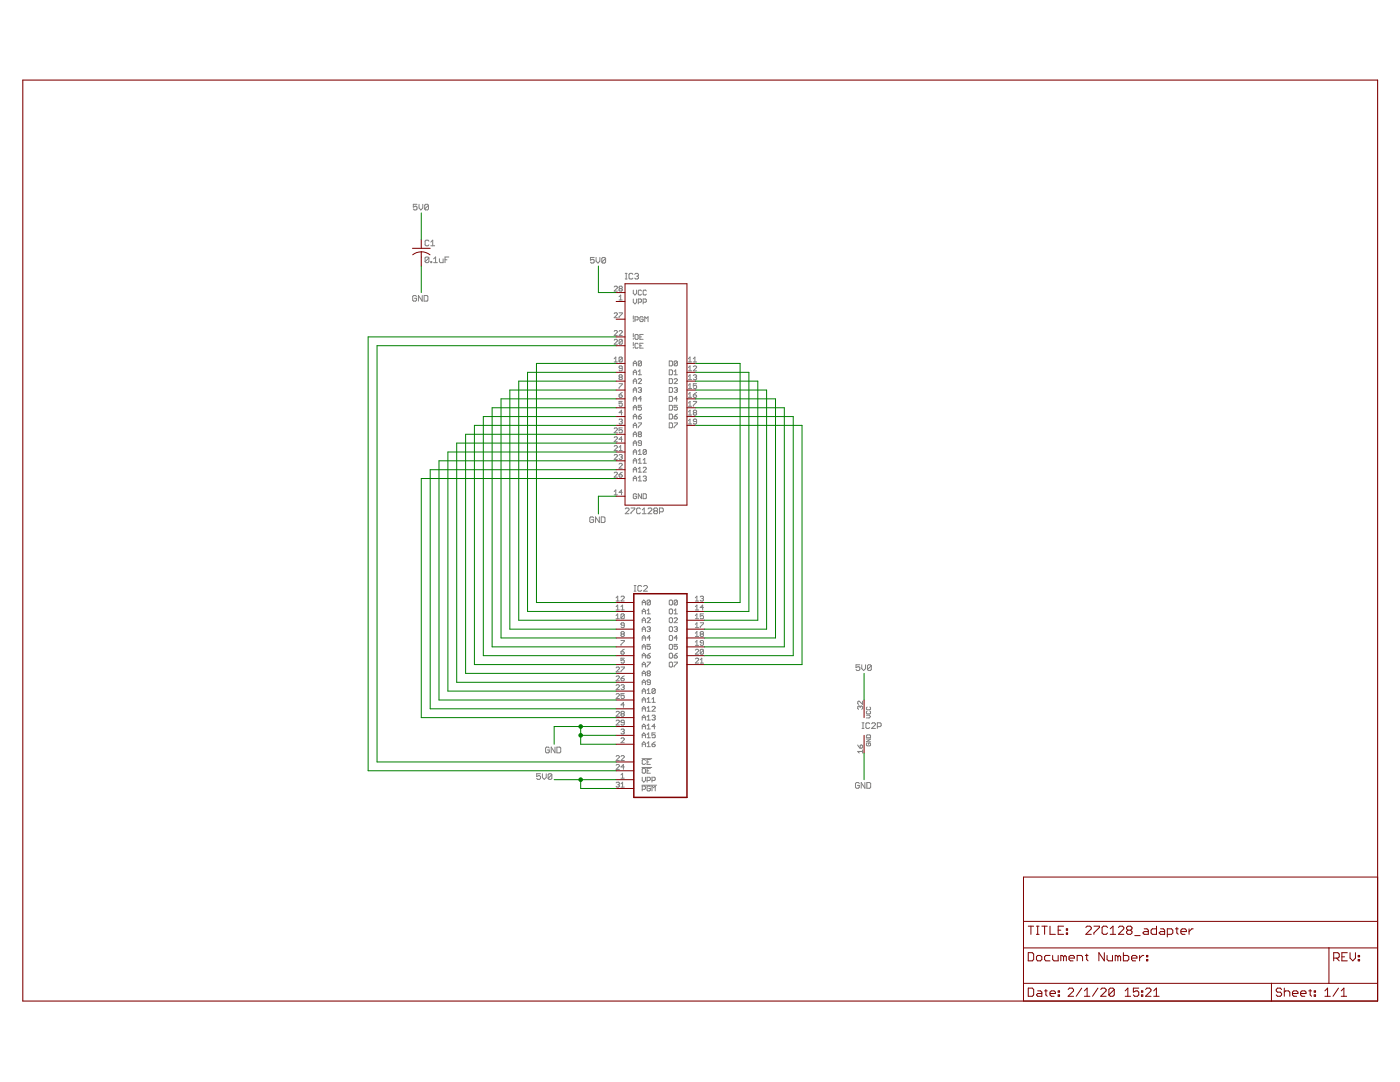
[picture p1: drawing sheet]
<?xml version="1.0" encoding="utf-8"?>
<!DOCTYPE eagle SYSTEM "eagle.dtd">
<eagle version="6.5.0">
<drawing>
<settings>
<setting alwaysvectorfont="yes"/>
<setting verticaltext="up"/>
</settings>
<grid distance="0.1" unitdist="inch" unit="inch" style="lines" multiple="1" display="no" altdistance="0.01" altunitdist="inch" altunit="inch"/>
<schematic xreflabel="%F%N/%S.%C%R" xrefpart="/%S.%C%R">
<libraries>
<library name="frames">
<symbols>
<symbol name="DINA3_L">
<frame x1="0" y1="0" x2="388.62" y2="264.16" columns="4" rows="4" layer="94" border-left="no" border-top="no" border-right="no" border-bottom="no"/>
</symbol>
<symbol name="DOCFIELD">
<wire x1="0" y1="0" x2="71.12" y2="0" width="0.1016" layer="94"/>
<wire x1="101.6" y1="15.24" x2="87.63" y2="15.24" width="0.1016" layer="94"/>
<wire x1="0" y1="0" x2="0" y2="5.08" width="0.1016" layer="94"/>
<wire x1="0" y1="5.08" x2="71.12" y2="5.08" width="0.1016" layer="94"/>
<wire x1="0" y1="5.08" x2="0" y2="15.24" width="0.1016" layer="94"/>
<wire x1="101.6" y1="15.24" x2="101.6" y2="5.08" width="0.1016" layer="94"/>
<wire x1="71.12" y1="5.08" x2="71.12" y2="0" width="0.1016" layer="94"/>
<wire x1="71.12" y1="5.08" x2="87.63" y2="5.08" width="0.1016" layer="94"/>
<wire x1="71.12" y1="0" x2="101.6" y2="0" width="0.1016" layer="94"/>
<wire x1="87.63" y1="15.24" x2="87.63" y2="5.08" width="0.1016" layer="94"/>
<wire x1="87.63" y1="15.24" x2="0" y2="15.24" width="0.1016" layer="94"/>
<wire x1="87.63" y1="5.08" x2="101.6" y2="5.08" width="0.1016" layer="94"/>
<wire x1="101.6" y1="5.08" x2="101.6" y2="0" width="0.1016" layer="94"/>
<wire x1="0" y1="15.24" x2="0" y2="22.86" width="0.1016" layer="94"/>
<wire x1="101.6" y1="35.56" x2="0" y2="35.56" width="0.1016" layer="94"/>
<wire x1="101.6" y1="35.56" x2="101.6" y2="22.86" width="0.1016" layer="94"/>
<wire x1="0" y1="22.86" x2="101.6" y2="22.86" width="0.1016" layer="94"/>
<wire x1="0" y1="22.86" x2="0" y2="35.56" width="0.1016" layer="94"/>
<wire x1="101.6" y1="22.86" x2="101.6" y2="15.24" width="0.1016" layer="94"/>
<text x="1.27" y="1.27" size="2.54" layer="94" font="vector">Date:</text>
<text x="12.7" y="1.27" size="2.54" layer="94" font="vector">&gt;LAST_DATE_TIME</text>
<text x="72.39" y="1.27" size="2.54" layer="94" font="vector">Sheet:</text>
<text x="86.36" y="1.27" size="2.54" layer="94" font="vector">&gt;SHEET</text>
<text x="88.9" y="11.43" size="2.54" layer="94" font="vector">REV:</text>
<text x="1.27" y="19.05" size="2.54" layer="94" font="vector">TITLE:</text>
<text x="1.27" y="11.43" size="2.54" layer="94" font="vector">Document Number:</text>
<text x="17.78" y="19.05" size="2.54" layer="94" font="vector">&gt;DRAWING_NAME</text>
</symbol>
</symbols>
<devicesets>
<deviceset name="DINA3_L" prefix="FRAME" uservalue="yes">
<gates>
<gate name="G$1" symbol="DINA3_L" x="0" y="0"/>
<gate name="G$2" symbol="DOCFIELD" x="287.02" y="0" addlevel="must"/>
</gates>
<devices>
<device name="">
<technologies>
<technology name=""/>
</technologies>
</device>
</devices>
</deviceset>
</devicesets>
</library>
<library name="memory-joe">
<symbols>
<symbol name="27010">
<wire x1="-10.16" y1="-30.48" x2="5.08" y2="-30.48" width="0.4064" layer="94"/>
<wire x1="5.08" y1="-30.48" x2="5.08" y2="27.94" width="0.4064" layer="94"/>
<wire x1="5.08" y1="27.94" x2="-10.16" y2="27.94" width="0.4064" layer="94"/>
<wire x1="-10.16" y1="27.94" x2="-10.16" y2="-30.48" width="0.4064" layer="94"/>
<text x="-10.16" y="28.575" size="1.778" layer="95">&gt;NAME</text>
<text x="-10.16" y="-33.02" size="1.778" layer="96">&gt;VALUE</text>
<pin name="VPP" x="-15.24" y="-25.4" length="middle" direction="in"/>
<pin name="A16" x="-15.24" y="-15.24" length="middle" direction="in"/>
<pin name="A15" x="-15.24" y="-12.7" length="middle" direction="in"/>
<pin name="A12" x="-15.24" y="-5.08" length="middle" direction="in"/>
<pin name="A7" x="-15.24" y="7.62" length="middle" direction="in"/>
<pin name="A6" x="-15.24" y="10.16" length="middle" direction="in"/>
<pin name="A5" x="-15.24" y="12.7" length="middle" direction="in"/>
<pin name="A4" x="-15.24" y="15.24" length="middle" direction="in"/>
<pin name="A3" x="-15.24" y="17.78" length="middle" direction="in"/>
<pin name="A2" x="-15.24" y="20.32" length="middle" direction="in"/>
<pin name="A1" x="-15.24" y="22.86" length="middle" direction="in"/>
<pin name="A0" x="-15.24" y="25.4" length="middle" direction="in"/>
<pin name="O0" x="10.16" y="25.4" length="middle" direction="hiz" rot="R180"/>
<pin name="O1" x="10.16" y="22.86" length="middle" direction="hiz" rot="R180"/>
<pin name="O2" x="10.16" y="20.32" length="middle" direction="hiz" rot="R180"/>
<pin name="O3" x="10.16" y="17.78" length="middle" direction="hiz" rot="R180"/>
<pin name="O4" x="10.16" y="15.24" length="middle" direction="hiz" rot="R180"/>
<pin name="O5" x="10.16" y="12.7" length="middle" direction="hiz" rot="R180"/>
<pin name="O6" x="10.16" y="10.16" length="middle" direction="hiz" rot="R180"/>
<pin name="O7" x="10.16" y="7.62" length="middle" direction="hiz" rot="R180"/>
<pin name="!CE" x="-15.24" y="-20.32" length="middle" direction="in"/>
<pin name="A10" x="-15.24" y="0" length="middle" direction="in"/>
<pin name="!OE" x="-15.24" y="-22.86" length="middle" direction="in"/>
<pin name="A11" x="-15.24" y="-2.54" length="middle" direction="in"/>
<pin name="A9" x="-15.24" y="2.54" length="middle" direction="in"/>
<pin name="A8" x="-15.24" y="5.08" length="middle" direction="in"/>
<pin name="A13" x="-15.24" y="-7.62" length="middle" direction="in"/>
<pin name="A14" x="-15.24" y="-10.16" length="middle" direction="in"/>
<pin name="!PGM" x="-15.24" y="-27.94" length="middle" direction="in"/>
</symbol>
<symbol name="PWRN">
<text x="-0.635" y="-0.635" size="1.778" layer="95">&gt;NAME</text>
<text x="1.905" y="-5.588" size="1.27" layer="95" rot="R90">GND</text>
<text x="1.905" y="2.413" size="1.27" layer="95" rot="R90">VCC</text>
<pin name="GND" x="0" y="-7.62" visible="pad" length="middle" direction="pwr" rot="R90"/>
<pin name="VCC" x="0" y="7.62" visible="pad" length="middle" direction="pwr" rot="R270"/>
</symbol>
</symbols>
<devicesets>
<deviceset name="27010" prefix="IC" uservalue="yes">
<gates>
<gate name="A" symbol="27010" x="22.86" y="0"/>
<gate name="P" symbol="PWRN" x="-7.62" y="0" addlevel="request"/>
</gates>
<devices>
<device name="" package="DIL32">
<connects>
<connect gate="A" pin="!CE" pad="22"/>
<connect gate="A" pin="!OE" pad="24"/>
<connect gate="A" pin="!PGM" pad="31"/>
<connect gate="A" pin="A0" pad="12"/>
<connect gate="A" pin="A1" pad="11"/>
<connect gate="A" pin="A10" pad="23"/>
<connect gate="A" pin="A11" pad="25"/>
<connect gate="A" pin="A12" pad="4"/>
<connect gate="A" pin="A13" pad="28"/>
<connect gate="A" pin="A14" pad="29"/>
<connect gate="A" pin="A15" pad="3"/>
<connect gate="A" pin="A16" pad="2"/>
<connect gate="A" pin="A2" pad="10"/>
<connect gate="A" pin="A3" pad="9"/>
<connect gate="A" pin="A4" pad="8"/>
<connect gate="A" pin="A5" pad="7"/>
<connect gate="A" pin="A6" pad="6"/>
<connect gate="A" pin="A7" pad="5"/>
<connect gate="A" pin="A8" pad="27"/>
<connect gate="A" pin="A9" pad="26"/>
<connect gate="A" pin="O0" pad="13"/>
<connect gate="A" pin="O1" pad="14"/>
<connect gate="A" pin="O2" pad="15"/>
<connect gate="A" pin="O3" pad="17"/>
<connect gate="A" pin="O4" pad="18"/>
<connect gate="A" pin="O5" pad="19"/>
<connect gate="A" pin="O6" pad="20"/>
<connect gate="A" pin="O7" pad="21"/>
<connect gate="A" pin="VPP" pad="1"/>
<connect gate="P" pin="GND" pad="16"/>
<connect gate="P" pin="VCC" pad="32"/>
</connects>
<technologies>
<technology name=""/>
</technologies>
</device>
<device name="PLCC32" package="PLCC32R">
<connects>
<connect gate="A" pin="!CE" pad="22"/>
<connect gate="A" pin="!OE" pad="24"/>
<connect gate="A" pin="!PGM" pad="31"/>
<connect gate="A" pin="A0" pad="12"/>
<connect gate="A" pin="A1" pad="11"/>
<connect gate="A" pin="A10" pad="23"/>
<connect gate="A" pin="A11" pad="25"/>
<connect gate="A" pin="A12" pad="4"/>
<connect gate="A" pin="A13" pad="28"/>
<connect gate="A" pin="A14" pad="29"/>
<connect gate="A" pin="A15" pad="3"/>
<connect gate="A" pin="A16" pad="2"/>
<connect gate="A" pin="A2" pad="10"/>
<connect gate="A" pin="A3" pad="9"/>
<connect gate="A" pin="A4" pad="8"/>
<connect gate="A" pin="A5" pad="7"/>
<connect gate="A" pin="A6" pad="6"/>
<connect gate="A" pin="A7" pad="5"/>
<connect gate="A" pin="A8" pad="27"/>
<connect gate="A" pin="A9" pad="26"/>
<connect gate="A" pin="O0" pad="13"/>
<connect gate="A" pin="O1" pad="14"/>
<connect gate="A" pin="O2" pad="15"/>
<connect gate="A" pin="O3" pad="17"/>
<connect gate="A" pin="O4" pad="18"/>
<connect gate="A" pin="O5" pad="19"/>
<connect gate="A" pin="O6" pad="20"/>
<connect gate="A" pin="O7" pad="21"/>
<connect gate="A" pin="VPP" pad="1"/>
<connect gate="P" pin="GND" pad="16"/>
<connect gate="P" pin="VCC" pad="32"/>
</connects>
<technologies>
<technology name=""/>
</technologies>
</device>
</devices>
</deviceset>
</devicesets>
</library>
<library name="rcl">
<symbols>
<symbol name="C-US">
<wire x1="-2.54" y1="0" x2="2.54" y2="0" width="0.254" layer="94"/>
<wire x1="0" y1="-1.016" x2="0" y2="-2.54" width="0.1524" layer="94"/>
<wire x1="0" y1="-1" x2="2.4892" y2="-1.8542" width="0.254" layer="94" curve="-37.878202"/>
<wire x1="-2.4668" y1="-1.8504" x2="0" y2="-1.0161" width="0.254" layer="94" curve="-37.373024"/>
<text x="1.016" y="0.635" size="1.778" layer="95">&gt;NAME</text>
<text x="1.016" y="-4.191" size="1.778" layer="96">&gt;VALUE</text>
<pin name="1" x="0" y="2.54" visible="off" length="short" direction="pas" swaplevel="1" rot="R270"/>
<pin name="2" x="0" y="-5.08" visible="off" length="short" direction="pas" swaplevel="1" rot="R90"/>
</symbol>
</symbols>
<devicesets>
<deviceset name="C-US" prefix="C" uservalue="yes">
<gates>
<gate name="G$1" symbol="C-US" x="0" y="0"/>
</gates>
<devices>
<device name="C0402" package="C0402">
<connects>
<connect gate="G$1" pin="1" pad="1"/>
<connect gate="G$1" pin="2" pad="2"/>
</connects>
<technologies>
<technology name=""/>
</technologies>
</device>
<device name="C0504" package="C0504">
<connects>
<connect gate="G$1" pin="1" pad="1"/>
<connect gate="G$1" pin="2" pad="2"/>
</connects>
<technologies>
<technology name=""/>
</technologies>
</device>
<device name="C0603" package="C0603">
<connects>
<connect gate="G$1" pin="1" pad="1"/>
<connect gate="G$1" pin="2" pad="2"/>
</connects>
<technologies>
<technology name=""/>
</technologies>
</device>
<device name="C0805" package="C0805">
<connects>
<connect gate="G$1" pin="1" pad="1"/>
<connect gate="G$1" pin="2" pad="2"/>
</connects>
<technologies>
<technology name=""/>
</technologies>
</device>
<device name="C1005" package="C1005">
<connects>
<connect gate="G$1" pin="1" pad="1"/>
<connect gate="G$1" pin="2" pad="2"/>
</connects>
<technologies>
<technology name=""/>
</technologies>
</device>
<device name="C1206" package="C1206">
<connects>
<connect gate="G$1" pin="1" pad="1"/>
<connect gate="G$1" pin="2" pad="2"/>
</connects>
<technologies>
<technology name=""/>
</technologies>
</device>
<device name="C1210" package="C1210">
<connects>
<connect gate="G$1" pin="1" pad="1"/>
<connect gate="G$1" pin="2" pad="2"/>
</connects>
<technologies>
<technology name=""/>
</technologies>
</device>
<device name="C1310" package="C1310">
<connects>
<connect gate="G$1" pin="1" pad="1"/>
<connect gate="G$1" pin="2" pad="2"/>
</connects>
<technologies>
<technology name=""/>
</technologies>
</device>
<device name="C1608" package="C1608">
<connects>
<connect gate="G$1" pin="1" pad="1"/>
<connect gate="G$1" pin="2" pad="2"/>
</connects>
<technologies>
<technology name=""/>
</technologies>
</device>
<device name="C1812" package="C1812">
<connects>
<connect gate="G$1" pin="1" pad="1"/>
<connect gate="G$1" pin="2" pad="2"/>
</connects>
<technologies>
<technology name=""/>
</technologies>
</device>
<device name="C1825" package="C1825">
<connects>
<connect gate="G$1" pin="1" pad="1"/>
<connect gate="G$1" pin="2" pad="2"/>
</connects>
<technologies>
<technology name=""/>
</technologies>
</device>
<device name="C2012" package="C2012">
<connects>
<connect gate="G$1" pin="1" pad="1"/>
<connect gate="G$1" pin="2" pad="2"/>
</connects>
<technologies>
<technology name=""/>
</technologies>
</device>
<device name="C3216" package="C3216">
<connects>
<connect gate="G$1" pin="1" pad="1"/>
<connect gate="G$1" pin="2" pad="2"/>
</connects>
<technologies>
<technology name=""/>
</technologies>
</device>
<device name="C3225" package="C3225">
<connects>
<connect gate="G$1" pin="1" pad="1"/>
<connect gate="G$1" pin="2" pad="2"/>
</connects>
<technologies>
<technology name=""/>
</technologies>
</device>
<device name="C4532" package="C4532">
<connects>
<connect gate="G$1" pin="1" pad="1"/>
<connect gate="G$1" pin="2" pad="2"/>
</connects>
<technologies>
<technology name=""/>
</technologies>
</device>
<device name="C4564" package="C4564">
<connects>
<connect gate="G$1" pin="1" pad="1"/>
<connect gate="G$1" pin="2" pad="2"/>
</connects>
<technologies>
<technology name=""/>
</technologies>
</device>
<device name="025-024X044" package="C025-024X044">
<connects>
<connect gate="G$1" pin="1" pad="1"/>
<connect gate="G$1" pin="2" pad="2"/>
</connects>
<technologies>
<technology name=""/>
</technologies>
</device>
<device name="025-025X050" package="C025-025X050">
<connects>
<connect gate="G$1" pin="1" pad="1"/>
<connect gate="G$1" pin="2" pad="2"/>
</connects>
<technologies>
<technology name=""/>
</technologies>
</device>
<device name="025-030X050" package="C025-030X050">
<connects>
<connect gate="G$1" pin="1" pad="1"/>
<connect gate="G$1" pin="2" pad="2"/>
</connects>
<technologies>
<technology name=""/>
</technologies>
</device>
<device name="025-040X050" package="C025-040X050">
<connects>
<connect gate="G$1" pin="1" pad="1"/>
<connect gate="G$1" pin="2" pad="2"/>
</connects>
<technologies>
<technology name=""/>
</technologies>
</device>
<device name="025-050X050" package="C025-050X050">
<connects>
<connect gate="G$1" pin="1" pad="1"/>
<connect gate="G$1" pin="2" pad="2"/>
</connects>
<technologies>
<technology name=""/>
</technologies>
</device>
<device name="025-060X050" package="C025-060X050">
<connects>
<connect gate="G$1" pin="1" pad="1"/>
<connect gate="G$1" pin="2" pad="2"/>
</connects>
<technologies>
<technology name=""/>
</technologies>
</device>
<device name="C025_050-024X070" package="C025_050-024X070">
<connects>
<connect gate="G$1" pin="1" pad="1"/>
<connect gate="G$1" pin="2" pad="2"/>
</connects>
<technologies>
<technology name=""/>
</technologies>
</device>
<device name="025_050-025X075" package="C025_050-025X075">
<connects>
<connect gate="G$1" pin="1" pad="1"/>
<connect gate="G$1" pin="2" pad="2"/>
</connects>
<technologies>
<technology name=""/>
</technologies>
</device>
<device name="025_050-035X075" package="C025_050-035X075">
<connects>
<connect gate="G$1" pin="1" pad="1"/>
<connect gate="G$1" pin="2" pad="2"/>
</connects>
<technologies>
<technology name=""/>
</technologies>
</device>
<device name="025_050-045X075" package="C025_050-045X075">
<connects>
<connect gate="G$1" pin="1" pad="1"/>
<connect gate="G$1" pin="2" pad="2"/>
</connects>
<technologies>
<technology name=""/>
</technologies>
</device>
<device name="025_050-055X075" package="C025_050-055X075">
<connects>
<connect gate="G$1" pin="1" pad="1"/>
<connect gate="G$1" pin="2" pad="2"/>
</connects>
<technologies>
<technology name=""/>
</technologies>
</device>
<device name="050-024X044" package="C050-024X044">
<connects>
<connect gate="G$1" pin="1" pad="1"/>
<connect gate="G$1" pin="2" pad="2"/>
</connects>
<technologies>
<technology name=""/>
</technologies>
</device>
<device name="050-025X075" package="C050-025X075">
<connects>
<connect gate="G$1" pin="1" pad="1"/>
<connect gate="G$1" pin="2" pad="2"/>
</connects>
<technologies>
<technology name=""/>
</technologies>
</device>
<device name="050-045X075" package="C050-045X075">
<connects>
<connect gate="G$1" pin="1" pad="1"/>
<connect gate="G$1" pin="2" pad="2"/>
</connects>
<technologies>
<technology name=""/>
</technologies>
</device>
<device name="050-030X075" package="C050-030X075">
<connects>
<connect gate="G$1" pin="1" pad="1"/>
<connect gate="G$1" pin="2" pad="2"/>
</connects>
<technologies>
<technology name=""/>
</technologies>
</device>
<device name="050-050X075" package="C050-050X075">
<connects>
<connect gate="G$1" pin="1" pad="1"/>
<connect gate="G$1" pin="2" pad="2"/>
</connects>
<technologies>
<technology name=""/>
</technologies>
</device>
<device name="050-055X075" package="C050-055X075">
<connects>
<connect gate="G$1" pin="1" pad="1"/>
<connect gate="G$1" pin="2" pad="2"/>
</connects>
<technologies>
<technology name=""/>
</technologies>
</device>
<device name="050-075X075" package="C050-075X075">
<connects>
<connect gate="G$1" pin="1" pad="1"/>
<connect gate="G$1" pin="2" pad="2"/>
</connects>
<technologies>
<technology name=""/>
</technologies>
</device>
<device name="050H075X075" package="C050H075X075">
<connects>
<connect gate="G$1" pin="1" pad="1"/>
<connect gate="G$1" pin="2" pad="2"/>
</connects>
<technologies>
<technology name=""/>
</technologies>
</device>
<device name="075-032X103" package="C075-032X103">
<connects>
<connect gate="G$1" pin="1" pad="1"/>
<connect gate="G$1" pin="2" pad="2"/>
</connects>
<technologies>
<technology name=""/>
</technologies>
</device>
<device name="075-042X103" package="C075-042X103">
<connects>
<connect gate="G$1" pin="1" pad="1"/>
<connect gate="G$1" pin="2" pad="2"/>
</connects>
<technologies>
<technology name=""/>
</technologies>
</device>
<device name="075-052X106" package="C075-052X106">
<connects>
<connect gate="G$1" pin="1" pad="1"/>
<connect gate="G$1" pin="2" pad="2"/>
</connects>
<technologies>
<technology name=""/>
</technologies>
</device>
<device name="102-043X133" package="C102-043X133">
<connects>
<connect gate="G$1" pin="1" pad="1"/>
<connect gate="G$1" pin="2" pad="2"/>
</connects>
<technologies>
<technology name=""/>
</technologies>
</device>
<device name="102-054X133" package="C102-054X133">
<connects>
<connect gate="G$1" pin="1" pad="1"/>
<connect gate="G$1" pin="2" pad="2"/>
</connects>
<technologies>
<technology name=""/>
</technologies>
</device>
<device name="102-064X133" package="C102-064X133">
<connects>
<connect gate="G$1" pin="1" pad="1"/>
<connect gate="G$1" pin="2" pad="2"/>
</connects>
<technologies>
<technology name=""/>
</technologies>
</device>
<device name="102_152-062X184" package="C102_152-062X184">
<connects>
<connect gate="G$1" pin="1" pad="1"/>
<connect gate="G$1" pin="2" pad="2"/>
</connects>
<technologies>
<technology name=""/>
</technologies>
</device>
<device name="150-054X183" package="C150-054X183">
<connects>
<connect gate="G$1" pin="1" pad="1"/>
<connect gate="G$1" pin="2" pad="2"/>
</connects>
<technologies>
<technology name=""/>
</technologies>
</device>
<device name="150-064X183" package="C150-064X183">
<connects>
<connect gate="G$1" pin="1" pad="1"/>
<connect gate="G$1" pin="2" pad="2"/>
</connects>
<technologies>
<technology name=""/>
</technologies>
</device>
<device name="150-072X183" package="C150-072X183">
<connects>
<connect gate="G$1" pin="1" pad="1"/>
<connect gate="G$1" pin="2" pad="2"/>
</connects>
<technologies>
<technology name=""/>
</technologies>
</device>
<device name="150-084X183" package="C150-084X183">
<connects>
<connect gate="G$1" pin="1" pad="1"/>
<connect gate="G$1" pin="2" pad="2"/>
</connects>
<technologies>
<technology name=""/>
</technologies>
</device>
<device name="150-091X182" package="C150-091X182">
<connects>
<connect gate="G$1" pin="1" pad="1"/>
<connect gate="G$1" pin="2" pad="2"/>
</connects>
<technologies>
<technology name=""/>
</technologies>
</device>
<device name="225-062X268" package="C225-062X268">
<connects>
<connect gate="G$1" pin="1" pad="1"/>
<connect gate="G$1" pin="2" pad="2"/>
</connects>
<technologies>
<technology name=""/>
</technologies>
</device>
<device name="225-074X268" package="C225-074X268">
<connects>
<connect gate="G$1" pin="1" pad="1"/>
<connect gate="G$1" pin="2" pad="2"/>
</connects>
<technologies>
<technology name=""/>
</technologies>
</device>
<device name="225-087X268" package="C225-087X268">
<connects>
<connect gate="G$1" pin="1" pad="1"/>
<connect gate="G$1" pin="2" pad="2"/>
</connects>
<technologies>
<technology name=""/>
</technologies>
</device>
<device name="225-108X268" package="C225-108X268">
<connects>
<connect gate="G$1" pin="1" pad="1"/>
<connect gate="G$1" pin="2" pad="2"/>
</connects>
<technologies>
<technology name=""/>
</technologies>
</device>
<device name="225-113X268" package="C225-113X268">
<connects>
<connect gate="G$1" pin="1" pad="1"/>
<connect gate="G$1" pin="2" pad="2"/>
</connects>
<technologies>
<technology name=""/>
</technologies>
</device>
<device name="275-093X316" package="C275-093X316">
<connects>
<connect gate="G$1" pin="1" pad="1"/>
<connect gate="G$1" pin="2" pad="2"/>
</connects>
<technologies>
<technology name=""/>
</technologies>
</device>
<device name="275-113X316" package="C275-113X316">
<connects>
<connect gate="G$1" pin="1" pad="1"/>
<connect gate="G$1" pin="2" pad="2"/>
</connects>
<technologies>
<technology name=""/>
</technologies>
</device>
<device name="275-134X316" package="C275-134X316">
<connects>
<connect gate="G$1" pin="1" pad="1"/>
<connect gate="G$1" pin="2" pad="2"/>
</connects>
<technologies>
<technology name=""/>
</technologies>
</device>
<device name="275-205X316" package="C275-205X316">
<connects>
<connect gate="G$1" pin="1" pad="1"/>
<connect gate="G$1" pin="2" pad="2"/>
</connects>
<technologies>
<technology name=""/>
</technologies>
</device>
<device name="325-137X374" package="C325-137X374">
<connects>
<connect gate="G$1" pin="1" pad="1"/>
<connect gate="G$1" pin="2" pad="2"/>
</connects>
<technologies>
<technology name=""/>
</technologies>
</device>
<device name="325-162X374" package="C325-162X374">
<connects>
<connect gate="G$1" pin="1" pad="1"/>
<connect gate="G$1" pin="2" pad="2"/>
</connects>
<technologies>
<technology name=""/>
</technologies>
</device>
<device name="325-182X374" package="C325-182X374">
<connects>
<connect gate="G$1" pin="1" pad="1"/>
<connect gate="G$1" pin="2" pad="2"/>
</connects>
<technologies>
<technology name=""/>
</technologies>
</device>
<device name="375-192X418" package="C375-192X418">
<connects>
<connect gate="G$1" pin="1" pad="1"/>
<connect gate="G$1" pin="2" pad="2"/>
</connects>
<technologies>
<technology name=""/>
</technologies>
</device>
<device name="375-203X418" package="C375-203X418">
<connects>
<connect gate="G$1" pin="1" pad="1"/>
<connect gate="G$1" pin="2" pad="2"/>
</connects>
<technologies>
<technology name=""/>
</technologies>
</device>
<device name="050-035X075" package="C050-035X075">
<connects>
<connect gate="G$1" pin="1" pad="1"/>
<connect gate="G$1" pin="2" pad="2"/>
</connects>
<technologies>
<technology name=""/>
</technologies>
</device>
<device name="375-155X418" package="C375-155X418">
<connects>
<connect gate="G$1" pin="1" pad="1"/>
<connect gate="G$1" pin="2" pad="2"/>
</connects>
<technologies>
<technology name=""/>
</technologies>
</device>
<device name="075-063X106" package="C075-063X106">
<connects>
<connect gate="G$1" pin="1" pad="1"/>
<connect gate="G$1" pin="2" pad="2"/>
</connects>
<technologies>
<technology name=""/>
</technologies>
</device>
<device name="275-154X316" package="C275-154X316">
<connects>
<connect gate="G$1" pin="1" pad="1"/>
<connect gate="G$1" pin="2" pad="2"/>
</connects>
<technologies>
<technology name=""/>
</technologies>
</device>
<device name="275-173X316" package="C275-173X316">
<connects>
<connect gate="G$1" pin="1" pad="1"/>
<connect gate="G$1" pin="2" pad="2"/>
</connects>
<technologies>
<technology name=""/>
</technologies>
</device>
<device name="C0402K" package="C0402K">
<connects>
<connect gate="G$1" pin="1" pad="1"/>
<connect gate="G$1" pin="2" pad="2"/>
</connects>
<technologies>
<technology name=""/>
</technologies>
</device>
<device name="C0603K" package="C0603K">
<connects>
<connect gate="G$1" pin="1" pad="1"/>
<connect gate="G$1" pin="2" pad="2"/>
</connects>
<technologies>
<technology name=""/>
</technologies>
</device>
<device name="C0805K" package="C0805K">
<connects>
<connect gate="G$1" pin="1" pad="1"/>
<connect gate="G$1" pin="2" pad="2"/>
</connects>
<technologies>
<technology name=""/>
</technologies>
</device>
<device name="C1206K" package="C1206K">
<connects>
<connect gate="G$1" pin="1" pad="1"/>
<connect gate="G$1" pin="2" pad="2"/>
</connects>
<technologies>
<technology name=""/>
</technologies>
</device>
<device name="C1210K" package="C1210K">
<connects>
<connect gate="G$1" pin="1" pad="1"/>
<connect gate="G$1" pin="2" pad="2"/>
</connects>
<technologies>
<technology name=""/>
</technologies>
</device>
<device name="C1812K" package="C1812K">
<connects>
<connect gate="G$1" pin="1" pad="1"/>
<connect gate="G$1" pin="2" pad="2"/>
</connects>
<technologies>
<technology name=""/>
</technologies>
</device>
<device name="C1825K" package="C1825K">
<connects>
<connect gate="G$1" pin="1" pad="1"/>
<connect gate="G$1" pin="2" pad="2"/>
</connects>
<technologies>
<technology name=""/>
</technologies>
</device>
<device name="C2220K" package="C2220K">
<connects>
<connect gate="G$1" pin="1" pad="1"/>
<connect gate="G$1" pin="2" pad="2"/>
</connects>
<technologies>
<technology name=""/>
</technologies>
</device>
<device name="C2225K" package="C2225K">
<connects>
<connect gate="G$1" pin="1" pad="1"/>
<connect gate="G$1" pin="2" pad="2"/>
</connects>
<technologies>
<technology name=""/>
</technologies>
</device>
<device name="C0201" package="C0201">
<connects>
<connect gate="G$1" pin="1" pad="1"/>
<connect gate="G$1" pin="2" pad="2"/>
</connects>
<technologies>
<technology name=""/>
</technologies>
</device>
<device name="C1808" package="C1808">
<connects>
<connect gate="G$1" pin="1" pad="1"/>
<connect gate="G$1" pin="2" pad="2"/>
</connects>
<technologies>
<technology name=""/>
</technologies>
</device>
<device name="C3640" package="C3640">
<connects>
<connect gate="G$1" pin="1" pad="1"/>
<connect gate="G$1" pin="2" pad="2"/>
</connects>
<technologies>
<technology name=""/>
</technologies>
</device>
</devices>
</deviceset>
</devicesets>
</library>
<library name="microchip-update-2">
<symbols>
<symbol name="27C128">
<wire x1="-7.62" y1="30.48" x2="10.16" y2="30.48" width="0.254" layer="94"/>
<wire x1="10.16" y1="30.48" x2="10.16" y2="-33.02" width="0.254" layer="94"/>
<wire x1="10.16" y1="-33.02" x2="-7.62" y2="-33.02" width="0.254" layer="94"/>
<wire x1="-7.62" y1="-33.02" x2="-7.62" y2="30.48" width="0.254" layer="94"/>
<text x="-7.62" y="31.75" size="1.778" layer="95">&gt;NAME</text>
<text x="-7.62" y="-35.56" size="1.778" layer="96">&gt;VALUE</text>
<pin name="A0" x="-10.16" y="7.62" length="short" direction="in"/>
<pin name="A1" x="-10.16" y="5.08" length="short" direction="in"/>
<pin name="A2" x="-10.16" y="2.54" length="short" direction="in"/>
<pin name="A3" x="-10.16" y="0" length="short" direction="in"/>
<pin name="A4" x="-10.16" y="-2.54" length="short" direction="in"/>
<pin name="A5" x="-10.16" y="-5.08" length="short" direction="in"/>
<pin name="A6" x="-10.16" y="-7.62" length="short" direction="in"/>
<pin name="A7" x="-10.16" y="-10.16" length="short" direction="in"/>
<pin name="A8" x="-10.16" y="-12.7" length="short" direction="in"/>
<pin name="\!CE" x="-10.16" y="12.7" length="short" direction="in"/>
<pin name="\!OE" x="-10.16" y="15.24" length="short" direction="in"/>
<pin name="D0" x="12.7" y="7.62" length="short" direction="hiz" rot="R180"/>
<pin name="D1" x="12.7" y="5.08" length="short" direction="hiz" rot="R180"/>
<pin name="D2" x="12.7" y="2.54" length="short" direction="hiz" rot="R180"/>
<pin name="D3" x="12.7" y="0" length="short" direction="hiz" rot="R180"/>
<pin name="D4" x="12.7" y="-2.54" length="short" direction="hiz" rot="R180"/>
<pin name="D5" x="12.7" y="-5.08" length="short" direction="hiz" rot="R180"/>
<pin name="D6" x="12.7" y="-7.62" length="short" direction="hiz" rot="R180"/>
<pin name="D7" x="12.7" y="-10.16" length="short" direction="hiz" rot="R180"/>
<pin name="VCC" x="-10.16" y="27.94" length="short" direction="pwr"/>
<pin name="GND" x="-10.16" y="-30.48" length="short" direction="pwr"/>
<pin name="A9" x="-10.16" y="-15.24" length="short" direction="in"/>
<pin name="A10" x="-10.16" y="-17.78" length="short" direction="in"/>
<pin name="\!PGM" x="-10.16" y="20.32" length="short" direction="pas"/>
<pin name="A11" x="-10.16" y="-20.32" length="short" direction="in"/>
<pin name="A12" x="-10.16" y="-22.86" length="short" direction="in"/>
<pin name="VPP" x="-10.16" y="25.4" length="short" direction="in"/>
<pin name="A13" x="-10.16" y="-25.4" length="short" direction="in"/>
</symbol>
</symbols>
<devicesets>
<deviceset name="27*128" prefix="IC">
<gates>
<gate name="G$1" symbol="27C128" x="0" y="0"/>
</gates>
<devices>
<device name="P" package="DIL28-6">
<connects>
<connect gate="G$1" pin="A0" pad="10"/>
<connect gate="G$1" pin="A1" pad="9"/>
<connect gate="G$1" pin="A10" pad="21"/>
<connect gate="G$1" pin="A11" pad="23"/>
<connect gate="G$1" pin="A12" pad="2"/>
<connect gate="G$1" pin="A13" pad="26"/>
<connect gate="G$1" pin="A2" pad="8"/>
<connect gate="G$1" pin="A3" pad="7"/>
<connect gate="G$1" pin="A4" pad="6"/>
<connect gate="G$1" pin="A5" pad="5"/>
<connect gate="G$1" pin="A6" pad="4"/>
<connect gate="G$1" pin="A7" pad="3"/>
<connect gate="G$1" pin="A8" pad="25"/>
<connect gate="G$1" pin="A9" pad="24"/>
<connect gate="G$1" pin="D0" pad="11"/>
<connect gate="G$1" pin="D1" pad="12"/>
<connect gate="G$1" pin="D2" pad="13"/>
<connect gate="G$1" pin="D3" pad="15"/>
<connect gate="G$1" pin="D4" pad="16"/>
<connect gate="G$1" pin="D5" pad="17"/>
<connect gate="G$1" pin="D6" pad="18"/>
<connect gate="G$1" pin="D7" pad="19"/>
<connect gate="G$1" pin="GND" pad="14"/>
<connect gate="G$1" pin="VCC" pad="28"/>
<connect gate="G$1" pin="VPP" pad="1"/>
<connect gate="G$1" pin="\!CE" pad="20"/>
<connect gate="G$1" pin="\!OE" pad="22"/>
<connect gate="G$1" pin="\!PGM" pad="27"/>
</connects>
<technologies>
<technology name="C"/>
</technologies>
</device>
<device name="L" package="PLCC-32">
<connects>
<connect gate="G$1" pin="A0" pad="11"/>
<connect gate="G$1" pin="A1" pad="10"/>
<connect gate="G$1" pin="A10" pad="24"/>
<connect gate="G$1" pin="A11" pad="27"/>
<connect gate="G$1" pin="A12" pad="3"/>
<connect gate="G$1" pin="A13" pad="30"/>
<connect gate="G$1" pin="A2" pad="9"/>
<connect gate="G$1" pin="A3" pad="8"/>
<connect gate="G$1" pin="A4" pad="7"/>
<connect gate="G$1" pin="A5" pad="6"/>
<connect gate="G$1" pin="A6" pad="5"/>
<connect gate="G$1" pin="A7" pad="4"/>
<connect gate="G$1" pin="A8" pad="29"/>
<connect gate="G$1" pin="A9" pad="28"/>
<connect gate="G$1" pin="D0" pad="13"/>
<connect gate="G$1" pin="D1" pad="14"/>
<connect gate="G$1" pin="D2" pad="15"/>
<connect gate="G$1" pin="D3" pad="18"/>
<connect gate="G$1" pin="D4" pad="19"/>
<connect gate="G$1" pin="D5" pad="20"/>
<connect gate="G$1" pin="D6" pad="21"/>
<connect gate="G$1" pin="D7" pad="22"/>
<connect gate="G$1" pin="GND" pad="16"/>
<connect gate="G$1" pin="VCC" pad="32"/>
<connect gate="G$1" pin="VPP" pad="2"/>
<connect gate="G$1" pin="\!CE" pad="23"/>
<connect gate="G$1" pin="\!OE" pad="25"/>
<connect gate="G$1" pin="\!PGM" pad="31"/>
</connects>
<technologies>
<technology name="C"/>
</technologies>
</device>
<device name="TS" package="TSOP28">
<connects>
<connect gate="G$1" pin="A0" pad="17"/>
<connect gate="G$1" pin="A1" pad="16"/>
<connect gate="G$1" pin="A10" pad="28"/>
<connect gate="G$1" pin="A11" pad="2"/>
<connect gate="G$1" pin="A12" pad="9"/>
<connect gate="G$1" pin="A13" pad="5"/>
<connect gate="G$1" pin="A2" pad="15"/>
<connect gate="G$1" pin="A3" pad="14"/>
<connect gate="G$1" pin="A4" pad="13"/>
<connect gate="G$1" pin="A5" pad="12"/>
<connect gate="G$1" pin="A6" pad="11"/>
<connect gate="G$1" pin="A7" pad="10"/>
<connect gate="G$1" pin="A8" pad="4"/>
<connect gate="G$1" pin="A9" pad="3"/>
<connect gate="G$1" pin="D0" pad="18"/>
<connect gate="G$1" pin="D1" pad="19"/>
<connect gate="G$1" pin="D2" pad="20"/>
<connect gate="G$1" pin="D3" pad="22"/>
<connect gate="G$1" pin="D4" pad="23"/>
<connect gate="G$1" pin="D5" pad="24"/>
<connect gate="G$1" pin="D6" pad="25"/>
<connect gate="G$1" pin="D7" pad="26"/>
<connect gate="G$1" pin="GND" pad="21"/>
<connect gate="G$1" pin="VCC" pad="7"/>
<connect gate="G$1" pin="VPP" pad="8"/>
<connect gate="G$1" pin="\!CE" pad="27"/>
<connect gate="G$1" pin="\!OE" pad="1"/>
<connect gate="G$1" pin="\!PGM" pad="6"/>
</connects>
<technologies>
<technology name="C"/>
<technology name="LV"/>
</technologies>
</device>
</devices>
</deviceset>
</devicesets>
</library>
</libraries>
<attributes>
</attributes>
<variantdefs>
</variantdefs>
<classes>
<class number="0" name="default" width="0" drill="0">
</class>
</classes>
<parts>
<part name="FRAME1" library="frames" deviceset="DINA3_L" device=""/>
<part name="IC2" library="memory-joe" deviceset="27010" device="PLCC32"/>
<part name="C1" library="rcl" deviceset="C-US" device="C0603K" value="0.1uF"/>
<part name="IC3" library="microchip-update-2" deviceset="27*128" device="P" technology="C"/>
</parts>
<sheets>
<sheet>
<plain>
</plain>
<instances>
<instance part="FRAME1" gate="G$1" x="0" y="0"/>
<instance part="FRAME1" gate="G$2" x="287.02" y="0"/>
<instance part="IC2" gate="A" x="185.42" y="88.9"/>
<instance part="C1" gate="G$1" x="114.3" y="215.9"/>
<instance part="IC3" gate="G$1" x="180.34" y="175.26"/>
<instance part="IC2" gate="P" x="241.3" y="78.74"/>
</instances>
<busses>
</busses>
<nets>
<net name="N$4" class="0">
<segment>
<pinref part="IC2" gate="A" pin="O3"/>
<wire x1="213.36" y1="106.68" x2="195.58" y2="106.68" width="0.1524" layer="91"/>
<wire x1="213.36" y1="106.68" x2="213.36" y2="175.26" width="0.1524" layer="91"/>
<pinref part="IC3" gate="G$1" pin="D3"/>
<wire x1="213.36" y1="175.26" x2="193.04" y2="175.26" width="0.1524" layer="91"/>
</segment>
</net>
<net name="N$5" class="0">
<segment>
<pinref part="IC2" gate="A" pin="O4"/>
<wire x1="195.58" y1="104.14" x2="215.9" y2="104.14" width="0.1524" layer="91"/>
<wire x1="215.9" y1="104.14" x2="215.9" y2="172.72" width="0.1524" layer="91"/>
<pinref part="IC3" gate="G$1" pin="D4"/>
<wire x1="215.9" y1="172.72" x2="193.04" y2="172.72" width="0.1524" layer="91"/>
</segment>
</net>
<net name="N$6" class="0">
<segment>
<pinref part="IC2" gate="A" pin="O5"/>
<wire x1="218.44" y1="101.6" x2="195.58" y2="101.6" width="0.1524" layer="91"/>
<wire x1="218.44" y1="101.6" x2="218.44" y2="170.18" width="0.1524" layer="91"/>
<pinref part="IC3" gate="G$1" pin="D5"/>
<wire x1="218.44" y1="170.18" x2="193.04" y2="170.18" width="0.1524" layer="91"/>
</segment>
</net>
<net name="N$7" class="0">
<segment>
<pinref part="IC2" gate="A" pin="O6"/>
<wire x1="195.58" y1="99.06" x2="220.98" y2="99.06" width="0.1524" layer="91"/>
<wire x1="220.98" y1="99.06" x2="220.98" y2="167.64" width="0.1524" layer="91"/>
<pinref part="IC3" gate="G$1" pin="D6"/>
<wire x1="220.98" y1="167.64" x2="193.04" y2="167.64" width="0.1524" layer="91"/>
</segment>
</net>
<net name="N$8" class="0">
<segment>
<pinref part="IC2" gate="A" pin="O7"/>
<wire x1="223.52" y1="96.52" x2="195.58" y2="96.52" width="0.1524" layer="91"/>
<wire x1="223.52" y1="96.52" x2="223.52" y2="165.1" width="0.1524" layer="91"/>
<pinref part="IC3" gate="G$1" pin="D7"/>
<wire x1="223.52" y1="165.1" x2="193.04" y2="165.1" width="0.1524" layer="91"/>
</segment>
</net>
<net name="N$9" class="0">
<segment>
<pinref part="IC2" gate="A" pin="A0"/>
<wire x1="170.18" y1="114.3" x2="147.32" y2="114.3" width="0.1524" layer="91"/>
<wire x1="147.32" y1="114.3" x2="147.32" y2="182.88" width="0.1524" layer="91"/>
<pinref part="IC3" gate="G$1" pin="A0"/>
<wire x1="147.32" y1="182.88" x2="170.18" y2="182.88" width="0.1524" layer="91"/>
</segment>
</net>
<net name="N$10" class="0">
<segment>
<pinref part="IC2" gate="A" pin="A1"/>
<wire x1="170.18" y1="111.76" x2="144.78" y2="111.76" width="0.1524" layer="91"/>
<wire x1="144.78" y1="111.76" x2="144.78" y2="180.34" width="0.1524" layer="91"/>
<pinref part="IC3" gate="G$1" pin="A1"/>
<wire x1="144.78" y1="180.34" x2="170.18" y2="180.34" width="0.1524" layer="91"/>
</segment>
</net>
<net name="N$20" class="0">
<segment>
<pinref part="IC2" gate="A" pin="!CE"/>
<wire x1="170.18" y1="68.58" x2="101.6" y2="68.58" width="0.1524" layer="91"/>
<wire x1="101.6" y1="68.58" x2="101.6" y2="187.96" width="0.1524" layer="91"/>
<pinref part="IC3" gate="G$1" pin="\!CE"/>
<wire x1="101.6" y1="187.96" x2="170.18" y2="187.96" width="0.1524" layer="91"/>
</segment>
</net>
<net name="N$21" class="0">
<segment>
<pinref part="IC2" gate="A" pin="!OE"/>
<wire x1="170.18" y1="66.04" x2="99.06" y2="66.04" width="0.1524" layer="91"/>
<wire x1="99.06" y1="66.04" x2="99.06" y2="190.5" width="0.1524" layer="91"/>
<pinref part="IC3" gate="G$1" pin="\!OE"/>
<wire x1="99.06" y1="190.5" x2="170.18" y2="190.5" width="0.1524" layer="91"/>
</segment>
</net>
<net name="GND" class="0">
<segment>
<pinref part="IC2" gate="A" pin="A16"/>
<wire x1="160.02" y1="78.74" x2="160.02" y2="76.2" width="0.1524" layer="91"/>
<wire x1="160.02" y1="76.2" x2="160.02" y2="73.66" width="0.1524" layer="91"/>
<wire x1="160.02" y1="73.66" x2="170.18" y2="73.66" width="0.1524" layer="91"/>
<pinref part="IC2" gate="A" pin="A15"/>
<wire x1="170.18" y1="76.2" x2="160.02" y2="76.2" width="0.1524" layer="91"/>
<junction x="160.02" y="76.2"/>
<pinref part="IC2" gate="A" pin="A14"/>
<wire x1="170.18" y1="78.74" x2="160.02" y2="78.74" width="0.1524" layer="91"/>
<junction x="160.02" y="78.74"/>
<wire x1="160.02" y1="78.74" x2="152.4" y2="78.74" width="0.1524" layer="91"/>
<wire x1="152.4" y1="78.74" x2="152.4" y2="73.66" width="0.1524" layer="91"/>
<label x="149.86" y="71.12" size="1.778" layer="95"/>
</segment>
<segment>
<wire x1="114.3" y1="210.82" x2="114.3" y2="203.2" width="0.1524" layer="91"/>
<label x="111.76" y="200.66" size="1.778" layer="95"/>
<pinref part="C1" gate="G$1" pin="2"/>
</segment>
<segment>
<pinref part="IC3" gate="G$1" pin="GND"/>
<wire x1="170.18" y1="144.78" x2="165.1" y2="144.78" width="0.1524" layer="91"/>
<wire x1="165.1" y1="144.78" x2="165.1" y2="139.7" width="0.1524" layer="91"/>
<label x="162.56" y="137.16" size="1.778" layer="95"/>
</segment>
<segment>
<pinref part="IC2" gate="P" pin="GND"/>
<wire x1="241.3" y1="71.12" x2="241.3" y2="63.5" width="0.1524" layer="91"/>
<label x="238.76" y="60.96" size="1.778" layer="95"/>
</segment>
</net>
<net name="5V0" class="0">
<segment>
<pinref part="IC2" gate="A" pin="VPP"/>
<wire x1="170.18" y1="63.5" x2="160.02" y2="63.5" width="0.1524" layer="91"/>
<pinref part="IC2" gate="A" pin="!PGM"/>
<wire x1="160.02" y1="63.5" x2="152.4" y2="63.5" width="0.1524" layer="91"/>
<wire x1="170.18" y1="60.96" x2="160.02" y2="60.96" width="0.1524" layer="91"/>
<wire x1="160.02" y1="60.96" x2="160.02" y2="63.5" width="0.1524" layer="91"/>
<junction x="160.02" y="63.5"/>
<label x="147.32" y="63.5" size="1.778" layer="95"/>
</segment>
<segment>
<wire x1="114.3" y1="218.44" x2="114.3" y2="226.06" width="0.1524" layer="91"/>
<label x="116.84" y="228.6" size="1.778" layer="95" rot="R180"/>
<pinref part="C1" gate="G$1" pin="1"/>
</segment>
<segment>
<pinref part="IC3" gate="G$1" pin="VCC"/>
<wire x1="170.18" y1="203.2" x2="165.1" y2="203.2" width="0.1524" layer="91"/>
<wire x1="165.1" y1="203.2" x2="165.1" y2="210.82" width="0.1524" layer="91"/>
<label x="167.64" y="213.36" size="1.778" layer="95" rot="R180"/>
</segment>
<segment>
<pinref part="IC2" gate="P" pin="VCC"/>
<wire x1="241.3" y1="86.36" x2="241.3" y2="93.98" width="0.1524" layer="91"/>
<label x="243.84" y="96.52" size="1.778" layer="95" rot="R180"/>
</segment>
</net>
<net name="N$22" class="0">
<segment>
<pinref part="IC2" gate="A" pin="A2"/>
<wire x1="170.18" y1="109.22" x2="142.24" y2="109.22" width="0.1524" layer="91"/>
<wire x1="142.24" y1="109.22" x2="142.24" y2="177.8" width="0.1524" layer="91"/>
<pinref part="IC3" gate="G$1" pin="A2"/>
<wire x1="142.24" y1="177.8" x2="170.18" y2="177.8" width="0.1524" layer="91"/>
</segment>
</net>
<net name="N$23" class="0">
<segment>
<pinref part="IC2" gate="A" pin="A3"/>
<wire x1="170.18" y1="106.68" x2="139.7" y2="106.68" width="0.1524" layer="91"/>
<wire x1="139.7" y1="106.68" x2="139.7" y2="175.26" width="0.1524" layer="91"/>
<pinref part="IC3" gate="G$1" pin="A3"/>
<wire x1="139.7" y1="175.26" x2="170.18" y2="175.26" width="0.1524" layer="91"/>
</segment>
</net>
<net name="N$24" class="0">
<segment>
<pinref part="IC2" gate="A" pin="A4"/>
<wire x1="170.18" y1="104.14" x2="137.16" y2="104.14" width="0.1524" layer="91"/>
<wire x1="137.16" y1="104.14" x2="137.16" y2="172.72" width="0.1524" layer="91"/>
<pinref part="IC3" gate="G$1" pin="A4"/>
<wire x1="137.16" y1="172.72" x2="170.18" y2="172.72" width="0.1524" layer="91"/>
</segment>
</net>
<net name="N$25" class="0">
<segment>
<pinref part="IC2" gate="A" pin="A5"/>
<wire x1="134.62" y1="101.6" x2="170.18" y2="101.6" width="0.1524" layer="91"/>
<wire x1="134.62" y1="101.6" x2="134.62" y2="170.18" width="0.1524" layer="91"/>
<pinref part="IC3" gate="G$1" pin="A5"/>
<wire x1="134.62" y1="170.18" x2="170.18" y2="170.18" width="0.1524" layer="91"/>
</segment>
</net>
<net name="N$26" class="0">
<segment>
<pinref part="IC2" gate="A" pin="A6"/>
<wire x1="170.18" y1="99.06" x2="132.08" y2="99.06" width="0.1524" layer="91"/>
<wire x1="132.08" y1="99.06" x2="132.08" y2="167.64" width="0.1524" layer="91"/>
<pinref part="IC3" gate="G$1" pin="A6"/>
<wire x1="132.08" y1="167.64" x2="170.18" y2="167.64" width="0.1524" layer="91"/>
</segment>
</net>
<net name="N$27" class="0">
<segment>
<pinref part="IC2" gate="A" pin="A7"/>
<wire x1="129.54" y1="96.52" x2="170.18" y2="96.52" width="0.1524" layer="91"/>
<wire x1="129.54" y1="96.52" x2="129.54" y2="165.1" width="0.1524" layer="91"/>
<pinref part="IC3" gate="G$1" pin="A7"/>
<wire x1="129.54" y1="165.1" x2="170.18" y2="165.1" width="0.1524" layer="91"/>
</segment>
</net>
<net name="N$28" class="0">
<segment>
<pinref part="IC2" gate="A" pin="A8"/>
<wire x1="170.18" y1="93.98" x2="127" y2="93.98" width="0.1524" layer="91"/>
<wire x1="127" y1="93.98" x2="127" y2="162.56" width="0.1524" layer="91"/>
<pinref part="IC3" gate="G$1" pin="A8"/>
<wire x1="127" y1="162.56" x2="170.18" y2="162.56" width="0.1524" layer="91"/>
</segment>
</net>
<net name="N$29" class="0">
<segment>
<pinref part="IC2" gate="A" pin="A9"/>
<wire x1="124.46" y1="91.44" x2="170.18" y2="91.44" width="0.1524" layer="91"/>
<wire x1="124.46" y1="91.44" x2="124.46" y2="160.02" width="0.1524" layer="91"/>
<pinref part="IC3" gate="G$1" pin="A9"/>
<wire x1="124.46" y1="160.02" x2="170.18" y2="160.02" width="0.1524" layer="91"/>
</segment>
</net>
<net name="N$30" class="0">
<segment>
<pinref part="IC2" gate="A" pin="A10"/>
<wire x1="170.18" y1="88.9" x2="121.92" y2="88.9" width="0.1524" layer="91"/>
<wire x1="121.92" y1="88.9" x2="121.92" y2="157.48" width="0.1524" layer="91"/>
<pinref part="IC3" gate="G$1" pin="A10"/>
<wire x1="121.92" y1="157.48" x2="170.18" y2="157.48" width="0.1524" layer="91"/>
</segment>
</net>
<net name="N$11" class="0">
<segment>
<pinref part="IC2" gate="A" pin="O1"/>
<wire x1="208.28" y1="111.76" x2="195.58" y2="111.76" width="0.1524" layer="91"/>
<wire x1="208.28" y1="111.76" x2="208.28" y2="180.34" width="0.1524" layer="91"/>
<pinref part="IC3" gate="G$1" pin="D1"/>
<wire x1="208.28" y1="180.34" x2="193.04" y2="180.34" width="0.1524" layer="91"/>
</segment>
</net>
<net name="N$12" class="0">
<segment>
<pinref part="IC2" gate="A" pin="O0"/>
<wire x1="195.58" y1="114.3" x2="205.74" y2="114.3" width="0.1524" layer="91"/>
<wire x1="205.74" y1="114.3" x2="205.74" y2="182.88" width="0.1524" layer="91"/>
<pinref part="IC3" gate="G$1" pin="D0"/>
<wire x1="205.74" y1="182.88" x2="193.04" y2="182.88" width="0.1524" layer="91"/>
</segment>
</net>
<net name="N$13" class="0">
<segment>
<pinref part="IC2" gate="A" pin="O2"/>
<wire x1="195.58" y1="109.22" x2="210.82" y2="109.22" width="0.1524" layer="91"/>
<wire x1="210.82" y1="109.22" x2="210.82" y2="177.8" width="0.1524" layer="91"/>
<pinref part="IC3" gate="G$1" pin="D2"/>
<wire x1="210.82" y1="177.8" x2="193.04" y2="177.8" width="0.1524" layer="91"/>
</segment>
</net>
<net name="N$1" class="0">
<segment>
<pinref part="IC2" gate="A" pin="A11"/>
<wire x1="170.18" y1="86.36" x2="119.38" y2="86.36" width="0.1524" layer="91"/>
<wire x1="119.38" y1="86.36" x2="119.38" y2="154.94" width="0.1524" layer="91"/>
<pinref part="IC3" gate="G$1" pin="A11"/>
<wire x1="119.38" y1="154.94" x2="170.18" y2="154.94" width="0.1524" layer="91"/>
</segment>
</net>
<net name="N$2" class="0">
<segment>
<pinref part="IC2" gate="A" pin="A12"/>
<wire x1="170.18" y1="83.82" x2="116.84" y2="83.82" width="0.1524" layer="91"/>
<wire x1="116.84" y1="83.82" x2="116.84" y2="152.4" width="0.1524" layer="91"/>
<pinref part="IC3" gate="G$1" pin="A12"/>
<wire x1="116.84" y1="152.4" x2="170.18" y2="152.4" width="0.1524" layer="91"/>
</segment>
</net>
<net name="N$3" class="0">
<segment>
<pinref part="IC2" gate="A" pin="A13"/>
<wire x1="170.18" y1="81.28" x2="114.3" y2="81.28" width="0.1524" layer="91"/>
<wire x1="114.3" y1="81.28" x2="114.3" y2="149.86" width="0.1524" layer="91"/>
<pinref part="IC3" gate="G$1" pin="A13"/>
<wire x1="114.3" y1="149.86" x2="170.18" y2="149.86" width="0.1524" layer="91"/>
</segment>
</net>
</nets>
</sheet>
</sheets>
</schematic>
</drawing>
</eagle>
